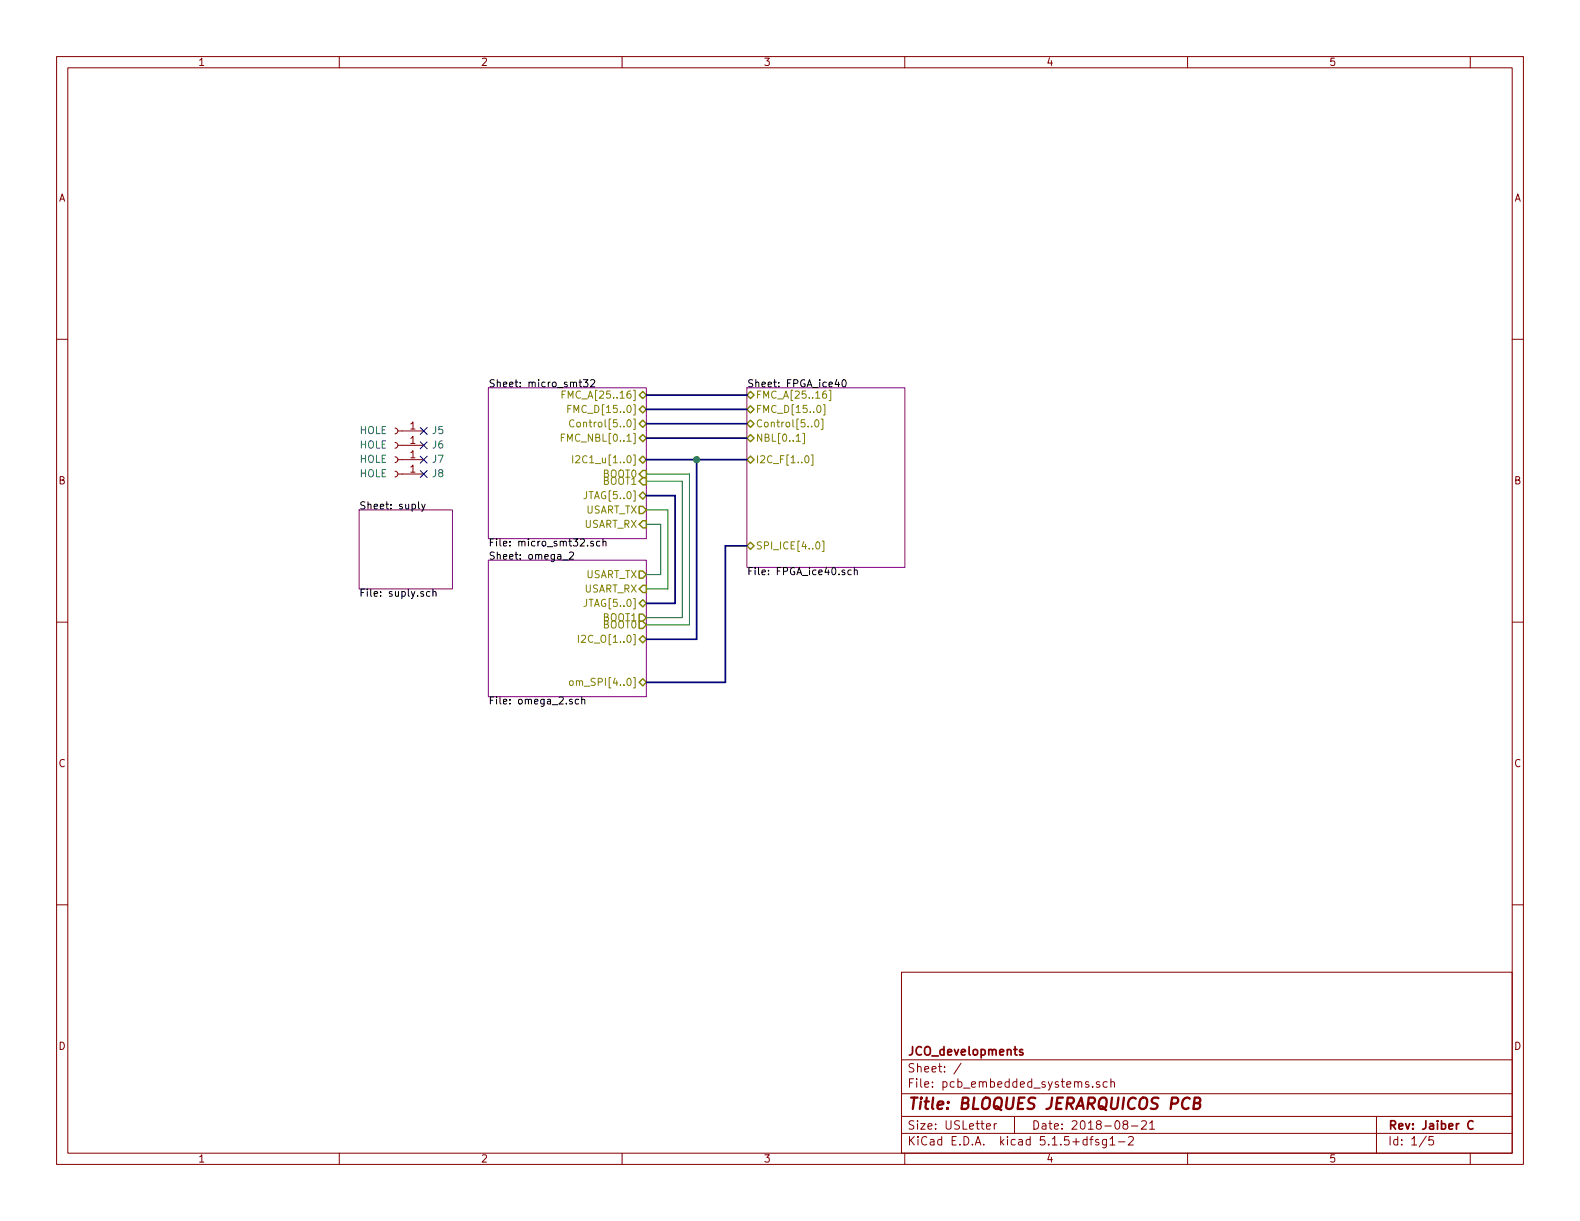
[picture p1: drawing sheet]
<svg xmlns="http://www.w3.org/2000/svg" width="279mm" height="216mm" viewBox="0 0 279 216" stroke-linecap="round" stroke-linejoin="round" font-family="sans-serif">
<g fill="none" stroke="#840000" stroke-width=".18">
<path d="M10 10h259.4v195.9h-259.4zM12 12h255.4v191.9h-255.4zM60 10v2M110 10v2M160 10v2M210 10v2M260 10v2M10 60h2M267.4 60h2M69.8 78.2l.4 .2 .2 .2-.2 .5-.4 .1M69.8 75.7l.4 .1 .2 .3-.2 .4-.4 .2M70.4 78.7h4.5"/>
<path d="M70.4 76.2h4.5M69.8 80.8l.4 .1 .2 .3-.2 .4-.4 .2M69.8 83.3l.4 .1 .2 .3-.2 .5-.4 .1M70.4 81.3h4.5M70.4 83.8h4.5M10 110h2M267.4 110h2M10 160h2M267.4 160h2M159.4 171.9h108v32h-108zM159.4 197.4h108M159.4 193.4h108"/>
<path d="M159.4 187.4h108M170 188l-1.3 1.9M174.4 199.2l.8-.2-.1-.2-.4-.1-.3 .2 .1 .7h.6M175.8 198.7v1M176.2 198.7l-.3 .1-.1 .2M179.4 197.4v3M192.5 191.3h-.3l-.3 .2 .1 .2 .5 .1v.4h-.6M193.2 192.1v.2M194.4 191.3a.37 .37 0 0 0-.5 .2v.2l.5 .1 .1 .2-.2 .3-.4-.1M195.8 191.3h-.4l-.3 .2v.6l.3 .2 .4-.1M196.4 191.4l.1-.1a.37 .37 0 0 1 .6 .2v.8M196.4 190.8v1.5"/>
<path d="M198.9 198.8l-.3-.3 .1-.2a.48 .48 0 0 1 .6-.1l.1 .3-.1 .3-.6 .1a.48 .48 0 0 0 0 .6l.2 .2 .5-.2v-.4l-.2-.3M200.1 199.1h1.1M201.9 198.3l.2-.1h.3l.3 .1v.3v.2l-.9 .9h.9M203.3 198.6l.4-.4v1.5M203.3 199.7h.9M243.4 197.4v6.5M60 203.9v2M110 203.9v2M159.4 200.4h108M160 203.9v2M192.7 201.5h.6M193.3 201l-.4 .2v1.3"/>
<path d="M194.3 201.5h-.4l-.2 .2 .1 .2 .5 .1v.4h-.6M195.7 201.5v1.2l-.3 .3-.4-.1M195.7 201.5h-.5l-.3 .3 .1 .5 .2 .2 .5-.1M196.3 201.4l.4-.4v1.5M196.3 202.5h.9M197.8 201.9h1.1M199.6 201.1l.2-.1h.4l.2 .4-.9 1.1h.9M210 203.9v2M252.2 200.9l-1.2 1.9M253.4 201h-.7v.7l.2-.2 .5 .1 .1 .2-.1 .5-.2 .2-.5-.2M260 203.9v2"/>
</g>
<path d="M180.8 185.6h-.3l-.2 .2 .1 .2 .4 .1v.4h-.5M260.5 198.3a.59 .59 0 0 0-.8 0 .59 .59 0 0 0-.1 .7 .56 .56 0 0 0 .2 .6 .56 .56 0 0 0 .7-.1" fill="none" stroke="#840000" stroke-width=".3"/>
<path d="M211.2 195h.6a.5 .5 0 0 0 .5-.4 .5 .5 0 0 0-.4-.5h-.6l-.3 2h.8a.53 .53 0 0 0 .4-.5 .53 .53 0 0 0-.4-.6" fill="none" stroke="#840000" stroke-width=".41"/>
<path d="M86.4 68.6h27.9v26.7h-27.9zM132.1 68.6h27.9v31.7h-27.9zM63.5 90.2h16.5v13.9h-16.5zM86.4 99.1h27.9v24.1h-27.9z" fill="none" stroke="#840084" stroke-width=".18"/>
<g fill="none" stroke="#000" stroke-width=".18">
<path d="M102.4 67.6h.5M102.6 67.1v1.1l.3 .2M103.2 67.1h.8l-.5 .5 .4 .1v.6l-.2 .1-.5-.1M104.4 67.3l.5-.2 .3 .4-.8 .9h.8M148 67.1l-.3 .9h.8M148.3 67.6v.8M149 67.3l.2-.2a.67 .67 0 0 1 .4 .7 .67 .67 0 0 1-.4 .6l-.3-.2v-.3zM74 88.7v1.1l.2 .2M74.6 89.2l.3 .8M75.2 89.2l-.4 1.1-.2 .1M99.5 99h1M100.7 97.7l.5-.1 .2 .1v.3v.2l-.8 .7h.8"/>
<path d="M104.9 95.8l-.3-.1-.2 .2 .1 .2 .4 .1v.3h-.5M106.1 95.8l-.4-.1-.2 .2 .1 .6h.5M106.6 95.8l.2-.1 .3 .1 .1 .7M106.6 95.3v1.2M76 104.6h-.3l-.3 .2 .1 .6h.5M76.6 104.7l.2-.1h.2l.1 .8M76.6 104.2v1.2M150.5 100.8h-.3l-.3 .2 .1 .6h.5M151.1 100.9l.2-.1h.3v.8M151.1 100.4v1.2M102.3 123.7l-.3-.1-.3 .3 .2 .5h.4M102.9 123.8l.1-.2 .4 .1v.8"/>
<path d="M102.9 123.2v1.3"/>
</g>
<g fill="none" stroke="#848400" stroke-width=".25">
<path d="M113 72.4l.7-.6 .6 .6-.6 .6zM113 77.5l.7-.7 .6 .7-.6 .6zM113 74.9l.7-.6 .6 .6-.6 .7zM113.7 69.2l.6 .7-.6 .6-.7-.6zM132.1 77.5l.6-.7 .6 .7-.6 .6zM132.1 72.4l.6-.6 .6 .6-.6 .6zM132.1 74.9l.6-.6 .6 .6-.6 .7zM132.7 69.2l.6 .7-.6 .6-.6-.6zM113 89.5h.7l.6 .7-.6 .6h-.7zM113 87.6l.7-.6 .6 .6-.6 .7zM113.7 92.1h.6v1.2h-.6l-.7-.6zM113.7 84.5h.6v1.2h-.6l-.7-.6z"/>
<path d="M113.7 80.6l.6 .7-.6 .6-.7-.6zM113.7 83.2h.6v1.3h-.6l-.7-.7zM132.7 95.9l.6 .6-.6 .7-.6-.7zM132.7 80.6l.6 .7-.6 .6-.6-.6zM113 101h.7l.6 .6-.6 .6h-.7zM113 108.6h.7l.6 .6-.6 .7h-.7zM113 113l.7-.6 .6 .6-.6 .7zM113 109.9h.7l.6 .6-.6 .6h-.7zM113.7 103.5h.6v1.3h-.6l-.7-.7zM113.7 106l.6 .7-.6 .6-.7-.6zM113 120.7l.7-.7 .6 .7-.6 .6z"/>
</g>
<g fill="none" stroke="#848400" stroke-width=".18">
<path d="M99.3 77.4h.4M99.4 69.7h.4M99.9 76.8h-.6v1.2M100 69.1h-.6v1.3M100.4 72.3h.4M101 71.7h-.6v1.2M101.5 74.3a.6 .6 0 0 0-.8 .5 .6 .6 0 0 0 .6 .7l.2-.1M140.8 78h.7M142 76.6h.3v1.9h-.3M144.2 74.3l.2-.1a.67 .67 0 0 1 .4 .7 .67 .67 0 0 1-.4 .6 .83 .83 0 0 1-.2-1.2zM144.6 71.8l.1-.1a.67 .67 0 0 1 .5 .6 .67 .67 0 0 1-.5 .6l-.3-.4zM145.2 74.1h.3v1.8h-.3"/>
<path d="M145.6 71.6h.3v1.8h-.3M146.1 69.1l-.4 .1a.87 .87 0 0 0 0 1.2l.4-.1v-.6l-.4-.1-.2 .3M146.6 69h.3v1.8h-.3M101.3 80.6v1.2M101.8 80.7l.5-.1 .2 .3-.7 .9h.7M103.7 86.9v.9a.39 .39 0 0 1-.4 .4M142.4 80.7l.2-.1a.67 .67 0 0 1 .5 .6 .67 .67 0 0 1-.5 .6l-.2-.2-.1-.2zM143.5 80.4h.3v1.9h-.3M144.4 95.9l.2-.1a.67 .67 0 0 1 .4 .6 .67 .67 0 0 1-.4 .7l-.4-.5zM145.4 95.7h.3v1.8h-.3M102.3 112.3v1.3M102.8 112.4l.5-.1 .2 .1 .1 .3-.1 .2-.7 .7h.8"/>
<path d="M103.7 106v.9a.39 .39 0 0 1-.4 .3M100.8 120.5l.2-.1h.3l.1 .2-.1 .6h-.3l-.2-.1z"/>
</g>
<path d="M114.3 72.4h17.8M114.3 69.9h17.8M114.3 74.9h17.8M114.3 77.5h17.8M114.3 87.6h5.1v19.1h-5.1M114.3 81.3h17.8M123.2 81.3v31.7h-8.9M132.1 96.5h-3.8v24.2h-14" fill="none" stroke="#000084" stroke-width=".3"/>
<path d="M114.3 83.8h7.6v26.7h-7.6M114.3 85.1h6.3v24.1h-6.3M114.3 90.2h3.8v13.9h-3.8M114.3 92.7h2.5v8.9h-2.5" fill="none" stroke="#008400" stroke-width=".18"/>
<circle cx="123.2" cy="81.3" r=".51" fill="#008400" stroke="#008400" stroke-width=".25"/>
<path d="M74.3 78.1l1.2 1.2M74.3 75.6l1.2 1.2M75.5 78.1l-1.2 1.2M75.5 75.6l-1.2 1.2M74.3 80.7l1.2 1.2M74.3 83.2l1.2 1.2M75.5 80.7l-1.2 1.2M75.5 83.2l-1.2 1.2" fill="none" stroke="#000084" stroke-width=".18"/>
<text font-size="2.8" fill="#840000" x="160.4" y="196.2">Title: BLOQUES JERARQUICOS PCB</text>
<g font-size="2.1" fill="#840000">
<text x="160.4" y="189.6">Sheet: /</text>
<text x="160.4" y="186.6">JCO_developments</text>
<text x="160.4" y="192.3">File: pcb_embedded_systems.sch</text>
<text x="160.4" y="202.5">KiCad E.D.A. kicad 5.1.5+dfsg1-2</text>
<text x="160.4" y="199.7">Size: USLetter</text>
<text x="182.4" y="199.7">Date: 2018-08-21</text>
<text x="245.4" y="199.7">Rev: Jaiber C</text>
<text x="245.4" y="202.5">Id: 1/5</text>
</g>
<g font-size="1.8" fill="#840000">
<text x="35" y="11.6">1</text>
<text x="85" y="11.6">2</text>
<text x="135" y="11.6">3</text>
<text x="185" y="11.6">4</text>
<text x="235" y="11.6">5</text>
<text x="10.4" y="35.6">A</text>
<text x="267.8" y="35.6">A</text>
<text x="72.5" y="75.9">1</text>
<text x="72.5" y="78.5">1</text>
<text x="72.5" y="81">1</text>
<text x="72.5" y="83.6">1</text>
<text x="10.4" y="85.6">B</text>
<text x="267.8" y="85.6">B</text>
<text x="10.4" y="135.6">C</text>
<text x="267.8" y="135.6">C</text>
<text x="10.4" y="185.6">D</text>
<text x="267.8" y="185.6">D</text>
<text x="35" y="205.5">1</text>
<text x="85" y="205.5">2</text>
<text x="135" y="205.5">3</text>
<text x="185" y="205.5">4</text>
<text x="235" y="205.5">5</text>
</g>
<g font-size="1.8">
<text x="86.4" y="68.5">Sheet: micro_smt32</text>
<text x="132.1" y="68.5">Sheet: FPGA_ice40</text>
<text x="63.5" y="90.1">Sheet: suply</text>
<text x="86.4" y="99">Sheet: omega_2</text>
<text x="86.4" y="96.6">File: micro_smt32.sch</text>
<text x="132.1" y="101.7">File: FPGA_ice40.sch</text>
<text x="63.5" y="105.5">File: suply.sch</text>
<text x="86.4" y="124.6">File: omega_2.sch</text>
</g>
<g font-size="1.8" fill="#848400">
<text x="100.6" y="70.5">FMC_A[25..16]</text>
<text x="133.6" y="70.5">FMC_A[25..16]</text>
<text x="101.6" y="73">FMC_D[15..0]</text>
<text x="102.4" y="75.6">Control[5..0]</text>
<text x="133.6" y="73">FMC_D[15..0]</text>
<text x="133.6" y="75.6">Control[5..0]</text>
<text x="100.2" y="78.1">FMC_NBL[0..1]</text>
<text x="102.8" y="81.9">I2C1_u[1..0]</text>
<text x="133.6" y="78.1">NBL[0..1]</text>
<text x="133.6" y="81.9">I2C_F[1..0]</text>
<text x="103.9" y="88.3">JTAG[5..0]</text>
<text x="106.7" y="85.7">BOOT1</text>
<text x="106.7" y="84.5">BOOT0</text>
<text x="103.3" y="93.3">USART_RX</text>
<text x="103.4" y="90.8">USART_TX</text>
<text x="133.6" y="97.2">SPI_ICE[4..0]</text>
<text x="103.3" y="104.8">USART_RX</text>
<text x="103.4" y="102.2">USART_TX</text>
<text x="103.9" y="107.3">JTAG[5..0]</text>
<text x="103.5" y="113.7">I2C_O[1..0]</text>
<text x="106.7" y="109.9">BOOT1</text>
<text x="106.7" y="111.1">BOOT0</text>
<text x="102.2" y="121.3">om_SPI[4..0]</text>
</g>
<g font-size="1.8" fill="#008484">
<text x="63.6" y="76.8">HOLE</text>
<text x="76.5" y="76.8">J5</text>
<text x="63.6" y="79.3">HOLE</text>
<text x="63.6" y="81.8">HOLE</text>
<text x="76.5" y="79.3">J6</text>
<text x="76.5" y="81.8">J7</text>
<text x="63.6" y="84.4">HOLE</text>
<text x="76.5" y="84.4">J8</text>
</g>
</svg>
